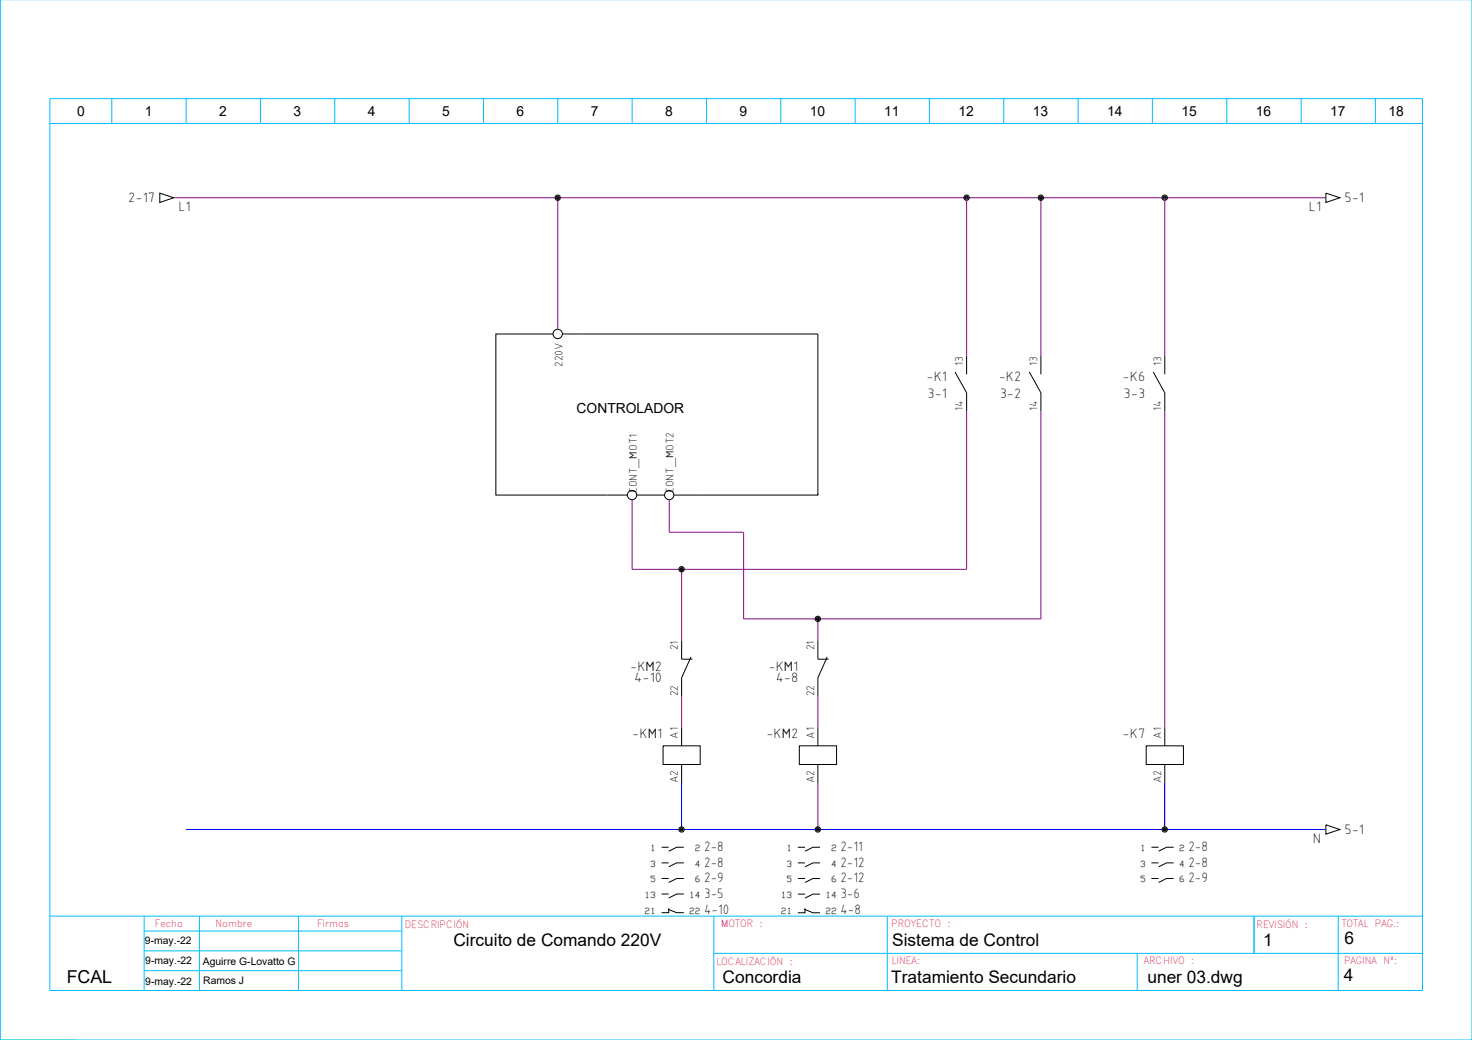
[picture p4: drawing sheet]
<svg xmlns="http://www.w3.org/2000/svg" width="297mm" height="210mm" viewBox="0 0 297 210" stroke-linecap="round" stroke-linejoin="round" font-family="sans-serif">
<path d="M.1 209.9h15" fill="none" stroke="#0f0" stroke-width=".2"/>
<g fill="none" stroke="#00bfff" stroke-width=".2">
<path d="M.1 -.1v210h296.9v-210M10.1 19.9h276.9v180h-276.9zM22.5 19.9v5M37.6 19.9v5M52.6 19.9v5M67.5 19.9v5M82.6 19.9v5M97.6 19.9v5M112.6 19.9v5M127.6 19.9v5M142.6 19.9v5M157.6 19.9v5"/>
<path d="M172.6 19.9v5M187.5 19.9v5M202.6 19.9v5M217.6 19.9v5M232.5 19.9v5M247.6 19.9v5M262.6 19.9v5M277.5 19.9v5M10.1 24.9h276.9M10.1 184.9h276.9M29.1 191.9h52M29.1 195.9h52"/>
<path d="M29.1 187.9h52M29.1 184.9v15M40.2 184.9v15M60.2 184.9v15M81.1 184.9v15M144 192.4h143M144 184.9v15M179.1 184.9v15M229.5 192.4v7.5M253.1 184.9v7.5M270.1 184.9v15"/>
</g>
<path d="M137.5 158v9.4M165 158v9.4M235 158v9.4M37.6 167.4h230" fill="none" stroke="#00f" stroke-width=".2"/>
<path d="M35.1 39.9h232.5M112.6 39.9v26.6M195.1 39.9v31.9M210 39.9v31.9M235 39.9v31.9M195.1 83.1v31.8h-67.5v-14M210 83.1v41.8h-59.9v-17.5h-15v-6.5M235 83.1v63.7M137.5 114.9v14.4M165 124.9v4.4M137.5 140.5v6.3M165 140.5v6.3" fill="none" stroke="#850585" stroke-width=".2"/>
<g fill="none" stroke="#000" stroke-width=".2">
<path d="M32.2 39l2.9 .9-2.9 1zM267.6 39l2.8 .9-2.8 1zM111.6 67.4h-11.5v32.5h26.5M113.5 67.4h51.5v32.5M192.7 75.1l2.4 4.2v3.8M195.1 71.8v3.7M207.7 75.1l2.3 4.2v3.8M210 71.8v3.7M232.7 75.1l2.3 4.2v3.8M235 71.8v3.7M128.5 99.9h5.6M136 99.9h29"/>
<path d="M165 99.9h.1M137.5 129.3v3.7h2.2M139.4 132.6l-1.9 4.2v3.7M165 129.3v3.7h2.2M166.9 132.6l-1.9 4.2v3.7M133.8 150.5h7.5v3.8h-7.5zM137.5 146.8v3.7M137.5 154.3v3.7M161.3 150.5h7.5v3.8h-7.5zM165 146.8v3.7M165 154.3v3.7M231.3 150.5h7.5v3.8h-7.5z"/>
<path d="M235 146.8v3.7M235 154.3v3.7M133.5 171h1.4M133.5 174.2h1.4M133.5 177.3h1.4M138 171h-1.4l-1.7 .8M138 174.2h-1.4l-1.7 .8M138 177.3h-1.4l-1.7 .8M161 171h1.4M161 174.2h1.4M161 177.3h1.4M165.5 171h-1.5l-1.6 .8"/>
<path d="M165.5 174.2h-1.5l-1.6 .8M165.5 177.3h-1.5l-1.6 .8M232.4 171h1.4M232.4 174.2h1.4M232.4 177.3h1.4M236.8 171h-1.4l-1.6 .8M236.8 174.2h-1.4l-1.6 .8M236.8 177.3h-1.4l-1.6 .8M267.6 166.5l2.8 .9-2.8 1zM133.5 180.4h1.4M134.8 183.5l1.8 .7h1.4M134.9 183.3v.9h-1.4"/>
<path d="M138 180.4h-1.4l-1.7 .8M161 180.5h1.4M162.3 183.5l1.7 .7h1.5M162.4 183.3v.9h-1.4M165.5 180.5h-1.5l-1.6 .8"/>
<circle cx="112.5" cy="39.9" r=".54"/>
<circle cx="112.5" cy="39.9" r=".33"/>
<circle cx="112.5" cy="39.9" r=".16"/>
<circle cx="195" cy="39.9" r=".54"/>
<circle cx="195" cy="39.9" r=".33"/>
<circle cx="195" cy="39.9" r=".16"/>
<circle cx="210" cy="39.9" r=".54"/>
<circle cx="210" cy="39.9" r=".33"/>
<circle cx="210" cy="39.9" r=".16"/>
<circle cx="235" cy="39.9" r=".54"/>
<circle cx="235" cy="39.9" r=".33"/>
<circle cx="235" cy="39.9" r=".16"/>
<circle cx="112.5" cy="67.4" r=".94"/>
<circle cx="127.5" cy="99.9" r=".94"/>
<circle cx="135" cy="99.9" r=".94"/>
<circle cx="137.5" cy="114.9" r=".54"/>
<circle cx="137.5" cy="114.9" r=".33"/>
<circle cx="137.5" cy="114.9" r=".16"/>
<circle cx="165" cy="124.9" r=".54"/>
<circle cx="165" cy="124.9" r=".33"/>
<circle cx="165" cy="124.9" r=".16"/>
<circle cx="137.5" cy="167.4" r=".54"/>
<circle cx="137.5" cy="167.4" r=".33"/>
<circle cx="137.5" cy="167.4" r=".16"/>
<circle cx="165" cy="167.4" r=".54"/>
<circle cx="165" cy="167.4" r=".33"/>
<circle cx="165" cy="167.4" r=".16"/>
<circle cx="235" cy="167.4" r=".54"/>
<circle cx="235" cy="167.4" r=".33"/>
<circle cx="235" cy="167.4" r=".16"/>
</g>
<text font-size="3.6" x="13.5" y="198.4">FCAL</text>
<g font-size="3.5">
<text x="91.5" y="191">Circuito de Comando 220V</text>
<text x="180.1" y="190.9">Sistema de Control</text>
<text x="254.9" y="191">1</text>
<text x="271.3" y="190.6">6</text>
<text x="145.8" y="198.3">Concordia</text>
<text x="179.9" y="198.5">Tratamiento Secundario</text>
<text x="231.5" y="198.3">uner 03.dwg</text>
<text x="271.2" y="198.1">4</text>
</g>
<g font-size="2.9">
<text x="25.9" y="40.9">2-17</text>
<text x="271.3" y="40.9">5-1</text>
<text x="36" y="42.5">L1</text>
<text x="264.1" y="42.5">L1</text>
<text x="187" y="76.8">-K1</text>
<text x="201.5" y="76.8">-K2</text>
<text x="226.5" y="76.8">-K6</text>
<text x="187.2" y="80.2">3-1</text>
<text x="201.7" y="80.2">3-2</text>
<text x="226.7" y="80.2">3-3</text>
<text x="127.2" y="135.5">-KM2</text>
<text x="128" y="137.7">4-10</text>
<text x="155.1" y="135.5">-KM1</text>
<text x="156.5" y="137.7">4-8</text>
<text x="127.6" y="149">-KM1</text>
<text x="154.7" y="149">-KM2</text>
<text x="226.5" y="149">-K7</text>
<text x="142.1" y="171.8">2-8</text>
<text x="169.6" y="171.8">2-11</text>
<text x="239.8" y="171.8">2-8</text>
<text x="265" y="170">N</text>
<text x="271.3" y="168.4">5-1</text>
<text x="142.1" y="175">2-8</text>
<text x="142.1" y="178.1">2-9</text>
<text x="169.6" y="175">2-12</text>
<text x="169.6" y="178.1">2-12</text>
<text x="239.8" y="175">2-8</text>
<text x="239.8" y="178.1">2-9</text>
<text x="142.1" y="181.2">3-5</text>
<text x="142.1" y="184.4">4-10</text>
<text x="169.6" y="181.3">3-6</text>
<text x="169.6" y="184.4">4-8</text>
</g>
<g font-size="2.8">
<text x="15.6" y="23.5">0</text>
<text x="29.2" y="23.5">1</text>
<text x="44.2" y="23.5">2</text>
<text x="59.2" y="23.5">3</text>
<text x="74.2" y="23.5">4</text>
<text x="89.2" y="23.5">5</text>
<text x="104.2" y="23.5">6</text>
<text x="119.2" y="23.5">7</text>
<text x="134.2" y="23.5">8</text>
<text x="149.2" y="23.5">9</text>
<text x="163.4" y="23.5">10</text>
<text x="178.4" y="23.5">11</text>
<text x="193.4" y="23.5">12</text>
<text x="208.4" y="23.5">13</text>
<text x="223.4" y="23.5">14</text>
<text x="238.4" y="23.5">15</text>
<text x="253.4" y="23.5">16</text>
<text x="268.4" y="23.5">17</text>
<text x="280.2" y="23.5">18</text>
<text x="116.4" y="83.4">CONTROLADOR</text>
</g>
<g font-size="2.3">
<text x="113.5" y="74.1" transform="rotate(-90 113.5 74.1)">220V</text>
<text x="194.3" y="73.8" transform="rotate(-90 194.3 73.8)">13</text>
<text x="209.3" y="73.8" transform="rotate(-90 209.3 73.8)">13</text>
<text x="234.3" y="73.8" transform="rotate(-90 234.3 73.8)">13</text>
<text x="194.3" y="83.1" transform="rotate(-90 194.3 83.1)">14</text>
<text x="209.3" y="83.1" transform="rotate(-90 209.3 83.1)">14</text>
<text x="234.3" y="83.1" transform="rotate(-90 234.3 83.1)">14</text>
<text x="128.5" y="99.5" transform="rotate(-90 128.5 99.5)">CONT_MOT1</text>
<text x="135.9" y="99.5" transform="rotate(-90 135.9 99.5)">CONT_MOT2</text>
<text x="136.8" y="131.3" transform="rotate(-90 136.8 131.3)">21</text>
<text x="164.3" y="131.3" transform="rotate(-90 164.3 131.3)">21</text>
<text x="136.8" y="140.5" transform="rotate(-90 136.8 140.5)">22</text>
<text x="164.3" y="140.5" transform="rotate(-90 164.3 140.5)">22</text>
<text x="136.8" y="149.1" transform="rotate(-90 136.8 149.1)">A1</text>
<text x="164.3" y="149.1" transform="rotate(-90 164.3 149.1)">A1</text>
<text x="234.3" y="149.1" transform="rotate(-90 234.3 149.1)">A1</text>
<text x="136.8" y="158" transform="rotate(-90 136.8 158)">A2</text>
<text x="164.3" y="158" transform="rotate(-90 164.3 158)">A2</text>
<text x="234.3" y="158" transform="rotate(-90 234.3 158)">A2</text>
</g>
<g font-size="2.1">
<text x="29.3" y="190.6">9-may.-22</text>
<text x="29.3" y="194.6">9-may.-22</text>
<text x="40.9" y="194.8">Aguirre G-Lovatto G</text>
<text x="29.3" y="198.7">9-may.-22</text>
<text x="41" y="198.6">Ramos J</text>
</g>
<g font-size="2" fill="#f00">
<text x="31.2" y="187.2">Fecha</text>
<text x="43.5" y="187.2">Nombre</text>
<text x="64" y="187.2">Firmas</text>
<text x="81.7" y="187.3">DESCRIPCIÓN</text>
<text x="145.5" y="187.1">MOTOR :</text>
<text x="179.9" y="187.1">PROYECTO :</text>
<text x="253.6" y="187.3">REVISIÓN :</text>
<text x="270.7" y="187.1">TOTAL PAG.:</text>
<text x="144.6" y="194.8">LOCALIZACIÓN :</text>
<text x="179.9" y="194.6">LINEA:</text>
<text x="230.8" y="194.6">ARCHIVO :</text>
<text x="271.2" y="194.6">PAGINA Nº:</text>
</g>
<g font-size="1.8">
<text x="131.2" y="171.8">1</text>
<text x="140.2" y="171.8">2</text>
<text x="158.7" y="171.8">1</text>
<text x="167.7" y="171.8">2</text>
<text x="230" y="171.8">1</text>
<text x="237.9" y="171.8">2</text>
<text x="131.2" y="175">3</text>
<text x="131.2" y="178.1">5</text>
<text x="140.2" y="175">4</text>
<text x="140.2" y="178.1">6</text>
<text x="158.7" y="175">3</text>
<text x="158.7" y="178.1">5</text>
<text x="167.7" y="175">4</text>
<text x="167.7" y="178.1">6</text>
<text x="230" y="175">3</text>
<text x="230" y="178.1">5</text>
<text x="237.9" y="175">4</text>
<text x="237.9" y="178.1">6</text>
<text x="130.1" y="181.2">13</text>
<text x="130.1" y="184.4">21</text>
<text x="139.1" y="181.2">14</text>
<text x="139.1" y="184.4">22</text>
<text x="157.6" y="181.3">13</text>
<text x="157.6" y="184.4">21</text>
<text x="166.6" y="181.3">14</text>
<text x="166.6" y="184.4">22</text>
</g>
</svg>
